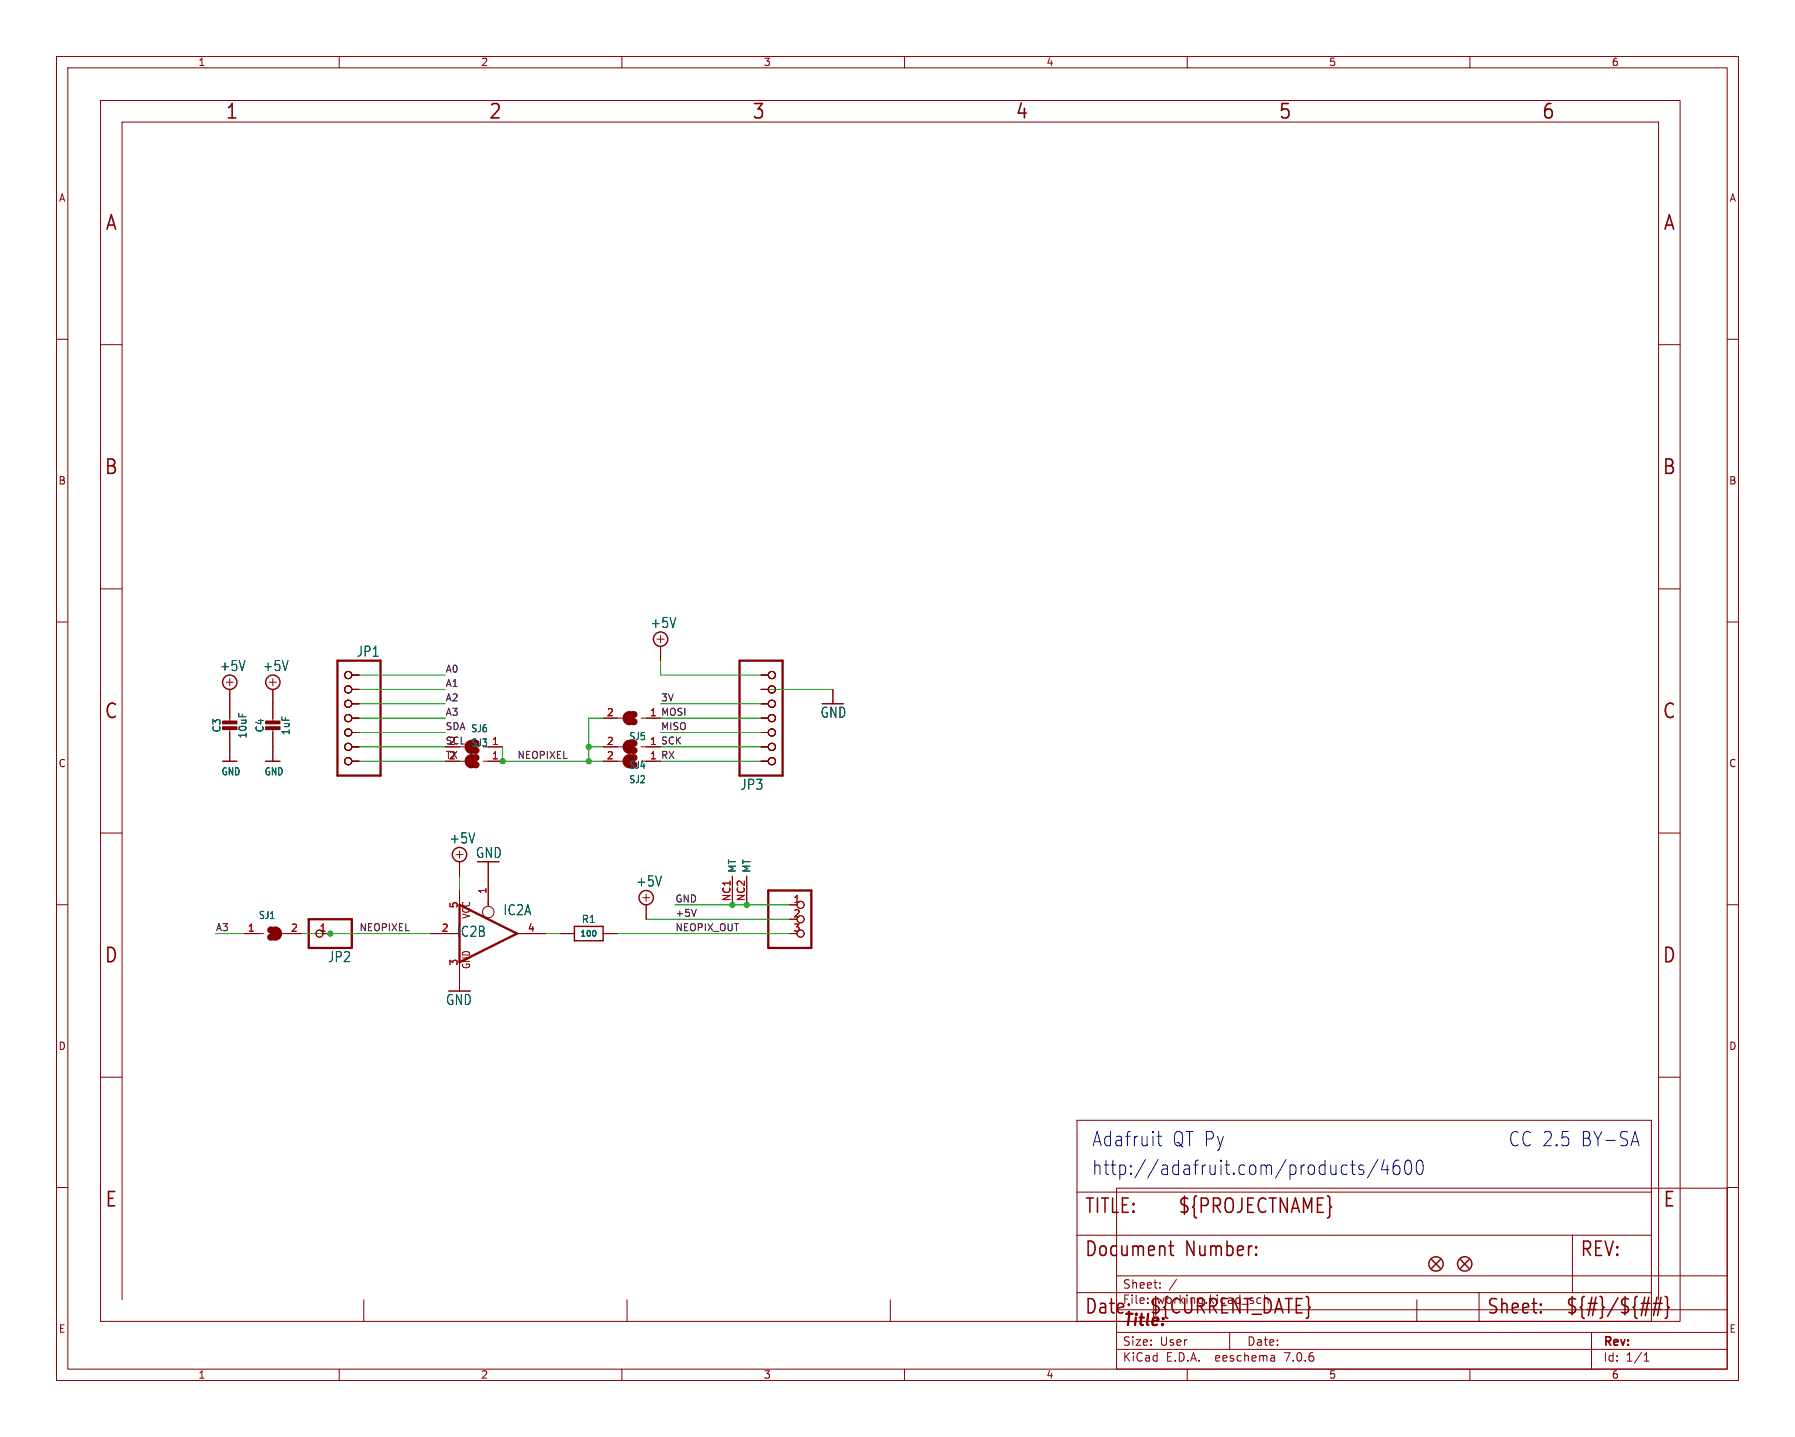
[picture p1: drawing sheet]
<svg xmlns="http://www.w3.org/2000/svg" width="317mm" height="254mm" viewBox="0 0 317 254" stroke-linecap="round" stroke-linejoin="round" font-family="sans-serif">
<g fill="none" stroke="#840000" stroke-width=".18">
<path d="M10 10h297.5v234.1h-297.5zM12 12h293.5v230.1h-293.5zM17.8 17.8h279.4v215.9h-279.4zM60 10v2M110 10v2M160 10v2M210 10v2M260 10v2M10 60h2M305.5 60h2M17.8 61h3.8M293.4 61h3.8"/>
<path d="M10 110h2M17.8 104.1h3.8M62.2 119.4h1.3M116.2 113h1.3M116.8 112.4v1.3M116.8 114.3v2.5M134.6 119.4h1.3M293.4 104.1h3.8M305.5 110h2M40 120.6h1.3M40.6 120v1.3M40.6 121.9v5.9"/>
<path d="M40.6 128.8v5.8M47.6 120.6h1.3M48.3 120v1.3M48.3 121.9v5.9M48.3 128.8v5.8M62.2 121.9h1.3M62.2 124.5h1.3M62.2 127h1.3M62.2 129.5h1.3M62.2 132.1h1.3M62.2 134.6h1.3M81.3 134.6h.9"/>
<path d="M85.5 134.6h3.4M86.4 132.1h2.5M106.7 127h3.4M106.7 132.1h3.4M106.7 134.6h3.4M113.4 127h3.4M113.4 132.1h3.4M114.3 134.6h2.5M134.6 121.9h1.3M134.6 124.5h1.3M134.6 127h1.3M134.6 129.5h1.3"/>
<path d="M134.6 132.1h1.3M134.6 134.6h1.3M147.3 121.9v2.6M10 160h2M17.8 147.3h3.8M80.6 151.1h1.3M81.3 150.5v1.3M81.3 152.4v2.5M81.3 157.5v5.1M86.4 152.4v7.9M113.7 158.7h1.2M114.3 158.1v1.3"/>
<path d="M129.5 154.9v5.1M132.1 154.9v5.1M293.4 147.3h3.8M305.5 160h2M43.2 165.1h3.4M49.9 165.1h3.4M57.1 165.1h1.3M76.2 165.1h5.1M81.3 167.6v7.7M91.4 165.1h5.1M99.1 165.1h2.5M106.7 165.1h2.5"/>
<path d="M114.3 160v2.6M139.7 165.1h1.3M139.7 160h1.3M17.8 190.5h3.8M190.5 198.1h101.6v35.6h-101.6zM293.4 190.5h3.8M10 210h2M190.5 210.8h101.6M190.5 218.4h101.6M197.5 210.1h108v32h-108zM278.1 218.4v10.2M305.5 210h2"/>
<path d="M21.6 229.9v-208.3h271.8v208.3M64.3 229.9v3.8M110.9 229.9v3.8M157.5 229.9v3.8M190.5 228.6h101.6M197.5 238.6h108M197.5 235.6h108M197.5 231.6h108M197.5 225.6h108M205.2 227.7v.1M205.2 226.9v.1M208.1 226.2l-1.3 2"/>
<path d="M217.5 235.6v3M225.4 239.8l.1 .9M250.6 229.9v3.8M261.6 228.6v5.1M281.5 235.6v6.5M290.8 239.6l.4-.4v1.5M60 242.1v2M110 242.1v2M160 242.1v2M210 242.1v2M225.5 240.6l-.2 .1M225.5 240.1h-.2"/>
<path d="M260 242.1v2M290.8 240.7h.9"/>
<circle cx="61.6" cy="119.4" r=".63"/>
<circle cx="136.5" cy="119.4" r=".63"/>
<circle cx="61.6" cy="132.1" r=".63"/>
<circle cx="61.6" cy="129.5" r=".63"/>
<circle cx="61.6" cy="124.5" r=".63"/>
<circle cx="61.6" cy="134.6" r=".63"/>
<circle cx="61.6" cy="121.9" r=".63"/>
<circle cx="61.6" cy="127" r=".63"/>
<circle cx="136.5" cy="134.6" r=".63"/>
<circle cx="136.5" cy="124.5" r=".63"/>
<circle cx="136.5" cy="121.9" r=".63"/>
<circle cx="136.5" cy="132.1" r=".63"/>
<circle cx="136.5" cy="127" r=".63"/>
<circle cx="136.5" cy="129.5" r=".63"/>
<circle cx="56.5" cy="165.1" r=".63"/>
<circle cx="86.4" cy="161.3" r="1.02"/>
<circle cx="141.6" cy="165.1" r=".63"/>
<circle cx="141.6" cy="160" r=".63"/>
<circle cx="141.6" cy="162.6" r=".63"/>
</g>
<g fill="none" stroke="#840000" stroke-width=".25">
<path d="M39.4 134.6h2.5M47 134.6h2.5M101.6 163.8h5.1v2.6h-5.1zM253.2 222.8l1.6 1.5M254.8 222.8l-1.6 1.5M258.3 222.8l1.5 1.5M259.8 222.8l-1.5 1.5"/>
<circle cx="116.8" cy="113" r="1.27"/>
<circle cx="40.6" cy="120.6" r="1.27"/>
<circle cx="48.3" cy="120.6" r="1.27"/>
<circle cx="81.3" cy="151.1" r="1.27"/>
<circle cx="114.3" cy="158.7" r="1.27"/>
<circle cx="254" cy="223.5" r="1.27"/>
<circle cx="259.1" cy="223.5" r="1.27"/>
</g>
<g fill="none" stroke="#840000" stroke-width=".27">
<path d="M207.1 219.5v2.2l.1 .2 .4 .1M206.8 220.3h.8M222.2 221.8l.1 .1-.1 .1M222.2 221.8l-.1 .1 .1 .1M222.2 220.4v.3M222.2 221.8v.2M222.2 220.4l.1 .2-.1 .1M222.2 220.4l-.1 .2 .1 .1M272.5 231.9l.1 .2-.1 .1M272.5 230.6l.1 .1-.1 .2M290.1 231.6h1.5M290.3 230.5h1.6"/>
<path d="M291.6 229.4l-.6 3.3M292.3 231.6h1.5M292.5 230.5h1.5M293.1 229.4l-.6 3.3M293.8 229.4l-.6 3.3M294.5 229.3l.3 .1 .1 .2v1.3l.3 .3-.3 .4v1.2l-.1 .2-.3 .1"/>
</g>
<path d="M83.4 134a.64 .64 0 0 0-.6 .6 .64 .64 0 0 0 .6 .7M84.2 134a.64 .64 0 0 0-.6 .6 .64 .64 0 0 0 .6 .7M111.4 126.4a.64 .64 0 0 0-.7 .6 .64 .64 0 0 0 .7 .6M111.4 134a.64 .64 0 0 0-.7 .6 .64 .64 0 0 0 .7 .7M111.4 131.4a.64 .64 0 0 0-.7 .7 .64 .64 0 0 0 .7 .6M112.1 126.4a.64 .64 0 0 0-.6 .6 .64 .64 0 0 0 .6 .6M112.1 134a.64 .64 0 0 0-.6 .6 .64 .64 0 0 0 .6 .7M112.1 131.4a.64 .64 0 0 0-.6 .7 .64 .64 0 0 0 .6 .6M47.9 164.5a.64 .64 0 0 1 .6 .6 .64 .64 0 0 1-.6 .6M48.6 164.5a.64 .64 0 0 1 .7 .6 .64 .64 0 0 1-.7 .6" fill="none" stroke="#840000" stroke-width="1.3"/>
<path d="M59.7 116.8h7.6v20.4h-7.6zM130.8 116.8h7.6v20.4h-7.6zM135.9 157.5h7.6v10.1h-7.6zM54.6 162.6h7.6v5h-7.6zM81.3 160l10.1 5.1-10.1 5.1z" fill="none" stroke="#840000" stroke-width=".41"/>
<g fill="#840000" stroke="#840000" stroke-width=".18">
<path d="M39.4 128.5h2.5v.5h-2.5z"/>
<path d="M39.4 127.5h2.5v.5h-2.5z"/>
<path d="M47 128.5h2.5v.5h-2.5z"/>
<path d="M47 127.5h2.5v.5h-2.5z"/>
</g>
<path d="M105.3 164.6l.1 .3-.1 .6" fill="none" stroke="#006464" stroke-width=".2"/>
<path d="M123.2 160.8l-.5 1.3" fill="none" stroke="#0f0f0f" stroke-width=".18"/>
<g fill="none" stroke="#0000c2" stroke-width=".18">
<path d="M204.7 200.9h.8M205 200.1v2.2l.1 .2 .4 .1M238.1 206l.2 .1M238.3 207.6l-.2 .1M238.9 206h.8M239.2 205.2v2.1l.1 .3 .4 .1M241.2 206.1l-.6-.1a.44 .44 0 0 0-.3 .4 .44 .44 0 0 0 .3 .5h.3a.44 .44 0 0 1 .4 .4 .44 .44 0 0 1-.4 .4l-.6-.1M243.7 205.1l-1.8 3.2M244.9 205.1l-.6 1.8h1.4M245.4 206v1.7M247.4 205.2a.9 .9 0 0 0-1 1.1v.9l.2 .4 .6 .1 .3-.2 .1-.9-.2-.3-.6-.2-.4 .5M248.8 205.3a.49 .49 0 0 1 .5-.1 .49 .49 0 0 1 .3 .5 1.62 1.62 0 0 1-.4 2 .56 .56 0 0 1-.6-.5 2.27 2.27 0 0 1 .2-1.9z"/>
<path d="M250.8 205.3a.49 .49 0 0 1 .5-.1 .49 .49 0 0 1 .3 .5 1.62 1.62 0 0 1-.4 2 .56 .56 0 0 1-.6-.5 2.27 2.27 0 0 1 .2-1.9zM288.7 201.9h1M289.2 200.1l.7 2.5"/>
</g>
<g fill="none" stroke="#009600" stroke-width=".18">
<path d="M63.5 119.4h15.2M116.8 116.8v2.6h17.8M63.5 121.9h15.2M63.5 124.5h15.2M63.5 127h15.2M63.5 132.1h15.2M63.5 134.6h15.2M63.5 129.5h15.2M88.9 132.1v2.5h17.8M104.1 132.1h2.6M106.7 127h-2.6v7.6M116.8 124.5h17.8"/>
<path d="M116.8 127h17.8M116.8 132.1h17.8M116.8 134.6h17.8M116.8 129.5h17.8M134.6 121.9h12.7M81.3 154.9v2.6M38.1 165.1h5.1M53.3 165.1h22.9M96.5 165.1h2.6M109.2 165.1h30.5M114.3 162.6h25.4M119.4 160h20.3"/>
</g>
<g fill="#009600" stroke="#009600" stroke-width=".18">
<circle cx="58.4" cy="165.1" r=".46"/>
<circle cx="129.5" cy="160" r=".46"/>
<circle cx="132.1" cy="160" r=".46"/>
<circle cx="104.1" cy="132.1" r=".46"/>
<circle cx="104.1" cy="134.6" r=".46"/>
<circle cx="88.9" cy="134.6" r=".46"/>
</g>
<g font-size="3.5" fill="#840000">
<text x="39.8" y="21.4">1</text>
<text x="86.3" y="21.4">2</text>
<text x="132.9" y="21.4">3</text>
<text x="179.5" y="21.4">4</text>
<text x="226" y="21.4">5</text>
<text x="272.6" y="21.4">6</text>
<text x="18.5" y="41.1">A</text>
<text x="294.1" y="41.1">A</text>
<text x="18.3" y="84.2">B</text>
<text x="293.9" y="84.2">B</text>
<text x="18.3" y="127.4">C</text>
<text x="293.9" y="127.4">C</text>
<text x="18.3" y="170.6">D</text>
<text x="293.9" y="170.6">D</text>
<text x="18.5" y="213.8">E</text>
<text x="191.8" y="214.9">TITLE:</text>
<text x="208.3" y="214.9">${PROJECTNAME}</text>
<text x="294" y="213.8">E</text>
<text x="191.8" y="222.5">Document</text>
<text x="209.6" y="222.5">Number:</text>
<text x="279.4" y="222.5">REV:</text>
<text x="191.8" y="232.7">Date:</text>
<text x="203.2" y="232.7">${CURRENT_DATE}</text>
<text x="262.9" y="232.7">Sheet:</text>
<text x="276.9" y="232.7">${#}/${##}</text>
</g>
<g font-size="3.5" fill="#0000c2">
<text x="193" y="203">Adafruit</text>
<text x="207.3" y="203">QT Py</text>
<text x="266.7" y="203">CC 2.5</text>
<text x="279.5" y="203">BY-SA</text>
<text x="193" y="208">http://adafruit.com/products/4600</text>
</g>
<text font-size="2.8" fill="#840000" x="198.5" y="235">Title:</text>
<g font-size="2.5" fill="#006464">
<text x="115" y="111.3">+5V</text>
<text x="38.8" y="118.9">+5V</text>
<text x="46.4" y="118.9">+5V</text>
<text x="63" y="116.3">JP1</text>
<text x="145" y="127.1">GND</text>
<text x="130.9" y="139.9">JP3</text>
<text x="79.4" y="149.4">+5V</text>
<text x="84.1" y="152">GND</text>
<text x="112.4" y="157">+5V</text>
<text x="80.7" y="165.9">IC2B</text>
<text x="89" y="162.1">IC2A</text>
<text x="57.9" y="170.4">JP2</text>
<text x="78.8" y="177.9">GND</text>
</g>
<g font-size="2.1" fill="#840000">
<text x="198.5" y="230.8">File:</text>
<text x="198.5" y="228.1">Sheet:</text>
<text x="204.6" y="230.8">working.kicad_sch</text>
<text x="198.5" y="238.2">Size:</text>
<text x="205.2" y="238.2">User</text>
<text x="220.5" y="238.2">Date:</text>
<text x="283.5" y="238.4">Rev:</text>
<text x="198.5" y="241">KiCad</text>
<text x="206.2" y="241">E.D.A.</text>
<text x="215.1" y="241">eeschema</text>
<text x="227.5" y="241">7.0.6</text>
<text x="283.5" y="241">Id:</text>
<text x="287.6" y="241">1/1</text>
</g>
<g font-size="1.8" fill="#840000">
<text x="35" y="11.9">1</text>
<text x="85" y="11.9">2</text>
<text x="135" y="11.9">3</text>
<text x="185" y="11.9">4</text>
<text x="235" y="11.9">5</text>
<text x="285" y="11.9">6</text>
<text x="10.3" y="35.9">A</text>
<text x="305.8" y="35.9">A</text>
<text x="10.3" y="85.9">B</text>
<text x="305.8" y="85.9">B</text>
<text x="10.3" y="135.9">C</text>
<text x="305.8" y="135.9">C</text>
<text x="83.4" y="162.6" transform="rotate(-90 83.4 162.6)">VCC</text>
<text x="83.4" y="171.5" transform="rotate(-90 83.4 171.5)">GND</text>
<text x="10.3" y="185.9">D</text>
<text x="305.8" y="185.9">D</text>
<text x="10.3" y="235.9">E</text>
<text x="305.8" y="235.9">E</text>
<text x="35" y="244">1</text>
<text x="85" y="244">2</text>
<text x="135" y="244">3</text>
<text x="185" y="244">4</text>
<text x="235" y="244">5</text>
<text x="285" y="244">6</text>
</g>
<g font-size="1.8" fill="#006464">
<text x="39.2" y="129.6" transform="rotate(-90 39.2 129.6)">C3</text>
<text x="43.8" y="130.7" transform="rotate(-90 43.8 130.7)">10uF</text>
<text x="46.8" y="129.6" transform="rotate(-90 46.8 129.6)">C4</text>
<text x="51.4" y="130.1" transform="rotate(-90 51.4 130.1)">1uF</text>
<text x="83.3" y="129.7">SJ6</text>
<text x="111.2" y="131.1">SJ5</text>
<text x="39.1" y="137.3">GND</text>
<text x="46.7" y="137.3">GND</text>
<text x="83.3" y="132.2">SJ3</text>
<text x="111.2" y="136.2">SJ4</text>
<text x="111.2" y="138.7">SJ2</text>
<text x="130.4" y="154.4" transform="rotate(-90 130.4 154.4)">MT</text>
<text x="132.9" y="154.4" transform="rotate(-90 132.9 154.4)">MT</text>
<text x="45.7" y="162.7">SJ1</text>
<text x="102.8" y="163.4">R1</text>
</g>
<g font-size="1.8" fill="#a90000">
<text x="79.3" y="131.8">2</text>
<text x="86.9" y="131.8">1</text>
<text x="107.2" y="126.7">2</text>
<text x="107.2" y="131.8">2</text>
<text x="114.9" y="126.7">1</text>
<text x="114.9" y="131.8">1</text>
<text x="79.3" y="134.4">2</text>
<text x="86.9" y="134.4">1</text>
<text x="107.2" y="134.4">2</text>
<text x="114.9" y="134.4">1</text>
<text x="81" y="160.7" transform="rotate(-90 81 160.7)">5</text>
<text x="86.1" y="158.2" transform="rotate(-90 86.1 158.2)">1</text>
<text x="129.3" y="159.5" transform="rotate(-90 129.3 159.5)">NC1</text>
<text x="131.8" y="159.5" transform="rotate(-90 131.8 159.5)">NC2</text>
<text x="140.3" y="159.8">1</text>
<text x="43.7" y="164.8">1</text>
<text x="51.4" y="164.8">2</text>
<text x="56.4" y="164.8">1</text>
<text x="78" y="164.8">2</text>
<text x="93.3" y="164.8">4</text>
<text x="140.3" y="162.3">2</text>
<text x="140.3" y="164.8">3</text>
<text x="81" y="170.9" transform="rotate(-90 81 170.9)">3</text>
</g>
<g font-size="1.8" fill="#0f0f0f">
<text x="114.9" y="126.7">1 MOSI</text>
<text x="114.9" y="131.8">1 SCK</text>
<text x="114.9" y="134.4">1 RX</text>
</g>
<g font-size="1.7" fill="#0f0f0f">
<text x="78.7" y="119">A0</text>
<text x="78.7" y="124.1">A2</text>
<text x="78.7" y="121.6">A1</text>
<text x="116.8" y="124.1">3V</text>
<text x="78.7" y="129.2">SDA</text>
<text x="78.7" y="126.7">A3</text>
<text x="116.8" y="129.2">MISO</text>
<text x="91.4" y="134.3">NEOPIXEL</text>
<text x="119.4" y="159.7">GND</text>
<text x="38.1" y="164.8">A3</text>
<text x="63.5" y="164.8">NEOPIXEL</text>
<text x="119.4" y="162.2">+5V</text>
<text x="119.4" y="164.8">NEOPIX_OUT</text>
</g>
<g font-size="1.7" fill="#840000">
<text x="78.7" y="131.7">SCL</text>
<text x="78.7" y="134.3">TX</text>
</g>
<text font-size="1.4" fill="#006464" x="102.5" y="165.9">100</text>
</svg>
